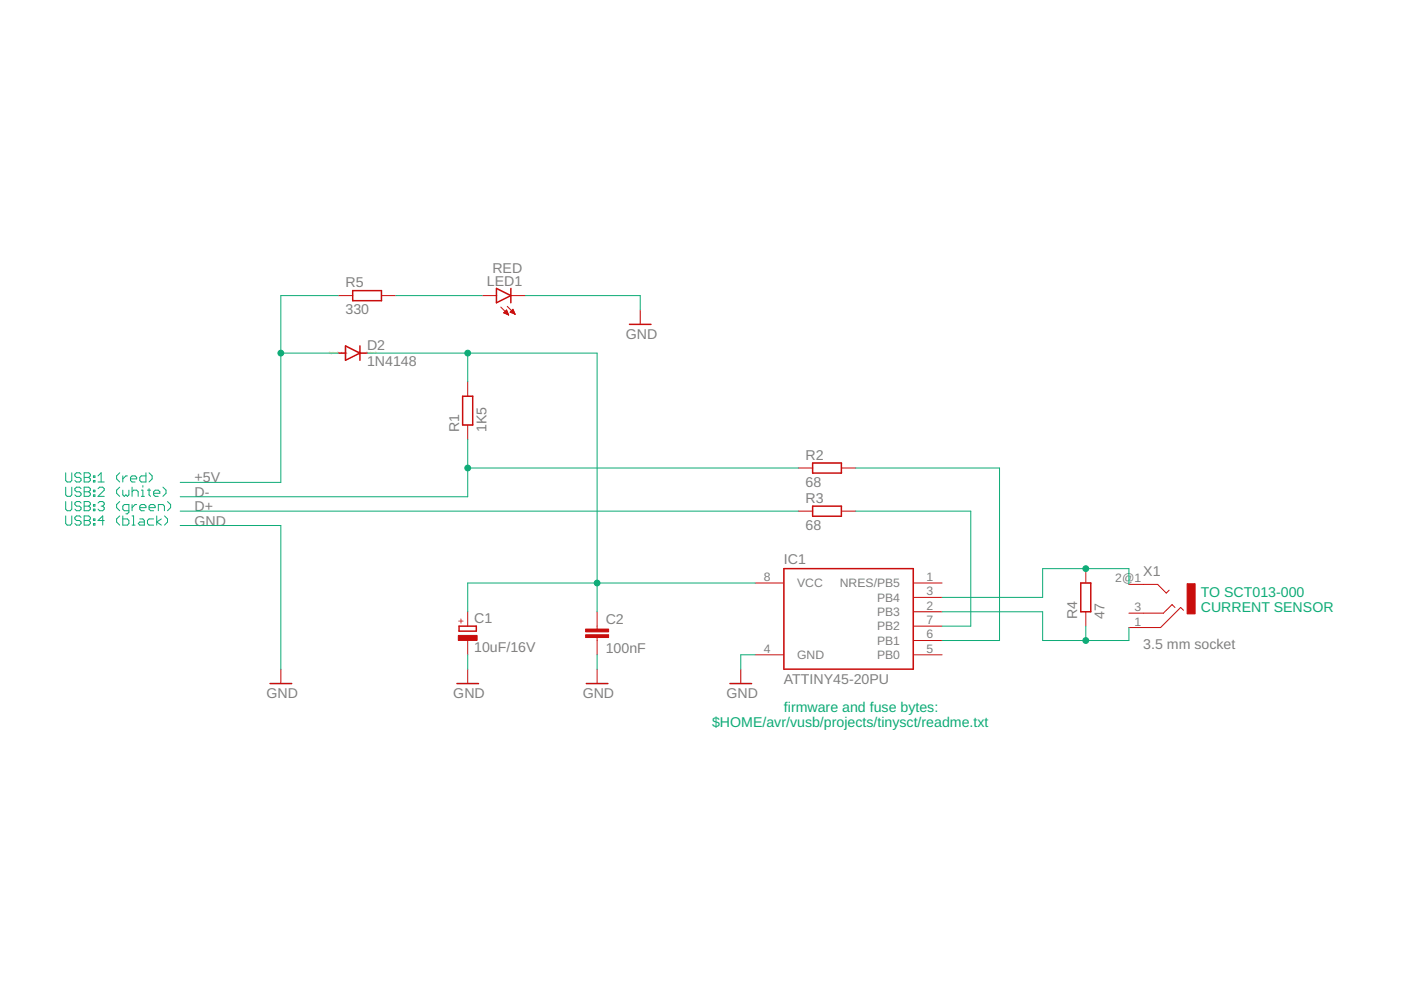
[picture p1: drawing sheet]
<svg xmlns="http://www.w3.org/2000/svg" width="297mm" height="210mm" viewBox="0 0 297 210" stroke-linecap="round" stroke-linejoin="round" font-family="sans-serif">
<g fill="none" stroke="#c90d0c" stroke-width=".32">
<path d="M71.7 74.9h1.6M73.3 73.3l3 1.6-3 1.5zM74.8 61.6h6.1v2.2h-6.1zM76.3 73.3v3.1M76.3 74.9h1.5M105.3 61.2l3 1.5-3 1.5zM108.3 61.2v3M133.5 68.8h4.5M98.1 84h2.1v6.1h-2.1zM172.3 98.2h6.1v2.1h-6.1zM172.3 107.3h6.1v2.2h-6.1zM97.3 132.8h3.7v1h-3.7z"/>
<path d="M166.2 120.6h27.4v21.3h-27.4zM229.2 123.6h2.1v6.1h-2.1zM57.3 144.9h4.5M96.9 144.9h4.6M124.3 144.9h4.6M154.8 144.9h4.5"/>
</g>
<g fill="none" stroke="#c90d0c" stroke-width=".21">
<path d="M71.7 62.7h3.1M80.9 62.7h3M102.2 62.7h3.1M106.2 65.1l1.6 1.7M106.8 66.3l.6-.6 .4 1.1zM106.8 66.3h.8M107 66.1h.6M107 66.4h.7M107.1 66h.4M107.3 65.8h.1M107.4 66.6h.4M107.5 65l1.7 1.6"/>
<path d="M107.8 66.8h.1M108.2 66.1h.8M108.3 62.7h3.1M108.3 66h.6M108.4 66.3h.7M108.5 65.8h.4M108.6 65.7h.2M108.8 65.6l.4 1-1-.4zM108.8 66.4h.3M109.1 66.6h.1M135.7 65.7v3.1M99.2 81v3"/>
<path d="M99.2 90.1v3.1M169.2 99.2h3.1M178.4 99.2h3M169.2 108.4h3.1M178.4 108.4h3M99.2 129.7v3.1M99.2 135.8v3M126.6 129.7v3.6M126.6 135.2v3.6M160.1 138.8h6.1M160.1 123.6h6.1M193.6 138.8h6.1"/>
<path d="M193.6 135.8h6.1M193.6 132.8h6.1M193.6 129.7h6.1M193.6 126.7h6.1M193.6 123.6h6.1M230.2 120.6v3M230.2 129.7v3.1M239.4 123.9h6l1.9 1.9 .6-.7M249.1 128.8l-.6-.6-1.8 1.8h-7.3M250.9 129.4l-.6-.6-4.2 4.3h-6.7M59.5 141.9v3M99.2 141.9v3"/>
<path d="M126.6 141.9v3M157.1 141.9v3"/>
</g>
<g fill="#c90d0c" stroke="#c90d0c" stroke-width=".21">
<path d="M97.2 134.7h4v1.1h-4z"/>
<path d="M124.2 134.6h4.8v.6h-4.8z"/>
<path d="M124.2 133.4h4.8v.6h-4.8z"/>
<path d="M251.7 123.8h1.7v6.4h-1.7z"/>
</g>
<g fill="none" stroke="#0dab76" stroke-width=".21">
<path d="M59.5 74.9h12.2M71.7 62.7h-12.2v39.6h-21.3M77.8 74.9h48.8v54.8M83.9 62.7h18.3M99.2 74.9v6.1M111.4 62.7h24.3v3M99.2 93.2v12.1h-61M99.2 99.2h70M181.4 99.2h30.5v36.6h-12.2M13.9 100.2v1.7l.3 .3h.7l.3-.3v-1.7M13.9 103.3v1.6l.3 .3h.7l.3-.3v-1.6M13.9 106.3v1.6l.3 .4h.7l.3-.4v-1.6"/>
<path d="M13.9 109.4v1.6l.3 .3h.7l.3-.3v-1.6M17.2 103.6l-.3-.3h-.7l-.3 .3v.3l.3 .4h.7l.3 .3v.3l-.3 .3h-.7l-.3-.3M17.2 100.6l-.3-.4h-.7l-.3 .4v.3l.3 .3h.7l.3 .3v.4l-.3 .3h-.7l-.3-.3M17.2 106.7l-.3-.4h-.7l-.3 .4v.3l.3 .3h.7l.3 .3v.3l-.3 .4h-.7l-.3-.4M17.2 109.7l-.3-.3h-.7l-.3 .3v.3l.3 .4h.7l.3 .3v.3l-.3 .3h-.7l-.3-.3M17.8 103.3h1l.4 .3v.3l-.4 .4 .4 .3v.3l-.4 .3h-1zM17.8 104.3h1M17.8 100.2h1l.4 .4v.3l-.4 .3 .4 .3v.4l-.4 .3h-1zM17.8 106.3h1l.4 .4v.3l-.4 .3 .4 .3v.3l-.4 .4h-1zM17.8 109.4h1l.4 .3v.3l-.4 .4 .4 .3v.3l-.4 .3h-1zM17.8 107.3h1M17.8 110.4h1"/>
<path d="M17.8 101.2h1M19.8 104.9h.3v.3h-.3zM19.8 103.9h.3v.4h-.3zM19.8 100.9h.3v.3h-.3zM19.8 101.9h.3v.3h-.3zM19.8 107h.3v.3h-.3zM19.8 107.9h.3v.4h-.3zM19.8 110h.3v.4h-.3zM19.8 111h.3v.3h-.3zM20.8 103.6l.3-.3h.7l.3 .3v.3l-1.3 1.3h1.3M20.8 106.7l.3-.4h.7l.3 .4v.3l-.3 .3M20.8 102.2h1.3"/>
<path d="M20.8 100.9l.6-.7v2M21.4 107.3h.4M21.8 107.3l.3 .3v.3l-.3 .4h-.7l-.3-.4M22.1 110.4h-1.3l1-1v1.9M25.4 103.3l-.7 .6v.7l.7 .6M25.4 100.2l-.7 .7v.6l.7 .7M25.4 106.3l-.7 .7v.6l.7 .7M25.4 109.4l-.7 .6v.7l.7 .6M26 100.9v1.3M26 103.9v1l.4 .3 .3-.3 .3 .3 .3-.3v-1M26 109.4v1.9h1l.3-.3v-.6l-.3-.4h-1M27 100.9h-.3l-.7 .6"/>
<path d="M27.3 108.3h-.9l-.4-.4v-.6l.4-.3h.9v1.6l-.3 .3h-.3M27.7 101.5h1.3v-.3l-.4-.3h-.6l-.3 .3v.7l.3 .3h.6M28 104.3l.3-.4h.7l.3 .4v.9M28 103.3v1.9M28 107v1.3M28 111.3h.6M28 109.4h.3v1.9M29 107h-.4l-.6 .6M29.6 107.6h1.3v-.3l-.3-.3h-.6l-.4 .3v.6l.4 .4h.6M29.6 110h.7l.3 .4v.9h-1l-.3-.3 .3-.3h1M30 105.2h.6M30 103.9h.3v1.3"/>
<path d="M30.3 103v.3M30.9 100.2v2h-.9l-.4-.3v-.7l.4-.3h.9M31.3 103.9h.6M31.6 103.6v1.3l.3 .3M31.6 107.6h1.3v-.3l-.3-.3h-.7l-.3 .3v.6l.3 .4h.7M31.6 100.2l.7 .7v.6l-.7 .7M32.6 104.6h1.3v-.3l-.4-.4h-.6l-.3 .4v.6l.3 .3h.6M32.6 110h-1l-.3 .4v.6l.3 .3h1M33.2 109.4v1.9M33.6 108.3v-1.3h.9l.4 .3v1M34.2 110l-1 .7 1 .6M34.5 103.3l.7 .6v.7l-.7 .6"/>
<path d="M34.9 109.4l.6 .6v.7l-.6 .6M35.5 106.3l.7 .7v.6l-.7 .7M38.2 111.4h21.3v30.5M38.2 108.4h131M181.4 108.4h24.4v24.4h-6.1M99.2 138.8v3.1M126.6 138.8v3.1M160.1 138.8h-3v3.1M160.1 123.6h-60.9v6.1M199.7 129.7h21.4v6.1h18.3v-2.7M230.2 132.8v3M239.4 123.9v-3.3h-18.3v6.1h-21.4"/>
</g>
<g fill="#0dab76" stroke="#0dab76" stroke-width=".21">
<circle cx="99.2" cy="99.2" r=".61"/>
<circle cx="59.5" cy="74.9" r=".61"/>
<circle cx="126.6" cy="123.6" r=".61"/>
<circle cx="99.2" cy="74.9" r=".61"/>
<circle cx="230.2" cy="135.8" r=".61"/>
<circle cx="230.2" cy="120.6" r=".61"/>
</g>
<g font-size="3" fill="#808080">
<text x="104.4" y="58">RED</text>
<text x="73.3" y="60.9">R5</text>
<text x="103.2" y="60.6">LED1</text>
<text x="73.3" y="66.6">330</text>
<text x="132.7" y="71.8">GND</text>
<text x="77.8" y="77.6">1N4148</text>
<text x="77.8" y="74.3">D2</text>
<text x="97.4" y="91.6" transform="rotate(-90 97.4 91.6)">R1</text>
<text x="103.1" y="91.6" transform="rotate(-90 103.1 91.6)">1K5</text>
<text x="170.8" y="97.4">R2</text>
<text x="41.3" y="105.3">D-</text>
<text x="41.3" y="102.3">+5V</text>
<text x="170.8" y="103.2">68</text>
<text x="170.8" y="106.6">R3</text>
<text x="41.3" y="111.4">GND</text>
<text x="41.3" y="108.4">D+</text>
<text x="170.8" y="112.3">68</text>
<text x="166.2" y="119.6">IC1</text>
<text x="242.4" y="122.1">X1</text>
<text x="228.4" y="131.2" transform="rotate(-90 228.4 131.2)">R4</text>
<text x="234.2" y="131.2" transform="rotate(-90 234.2 131.2)">47</text>
<text x="100.5" y="132.2">C1</text>
<text x="128.4" y="132.3">C2</text>
<text x="242.4" y="137.6">3.5 mm socket</text>
<text x="100.5" y="138.3">10uF/16V</text>
<text x="128.4" y="138.4">100nF</text>
<text x="56.5" y="148">GND</text>
<text x="96.1" y="148">GND</text>
<text x="123.5" y="148">GND</text>
<text x="154" y="148">GND</text>
<text x="166.2" y="144.9">ATTINY45-20PU</text>
</g>
<g font-size="3" fill="#0dab76">
<text x="254.6" y="126.5">TO SCT013-000</text>
<text x="254.6" y="129.7">CURRENT SENSOR</text>
<text x="151" y="154.1">$HOME/avr/vusb/projects/tinysct/readme.txt</text>
<text x="166.2" y="151">firmware and fuse bytes:</text>
</g>
<g font-size="2.6" fill="#808080">
<text x="162" y="123.2">8</text>
<text x="169" y="124.5">VCC</text>
<text x="178.1" y="124.5">NRES/PB5</text>
<text x="196.4" y="123.2">1</text>
<text x="236.5" y="123.5">2@1</text>
<text x="185.9" y="130.6">PB3</text>
<text x="185.9" y="127.6">PB4</text>
<text x="196.4" y="129.3">2</text>
<text x="196.4" y="126.2">3</text>
<text x="240.5" y="129.6">3</text>
<text x="185.9" y="136.7">PB1</text>
<text x="185.9" y="133.7">PB2</text>
<text x="196.4" y="135.4">6</text>
<text x="196.4" y="132.3">7</text>
<text x="240.5" y="132.6">1</text>
<text x="162" y="138.4">4</text>
<text x="169" y="139.8">GND</text>
<text x="185.9" y="139.7">PB0</text>
<text x="196.4" y="138.4">5</text>
</g>
<text font-size="2.1" fill="#c90d0c" x="98.5" y="132.3" transform="rotate(-90 98.5 132.3)">+</text>
<g font-size=".7" fill="#ffba08">
<text x="69.7" y="75.1">SpiceOrder 1</text>
<text x="75.8" y="75.1">SpiceOrder 2</text>
</g>
</svg>
